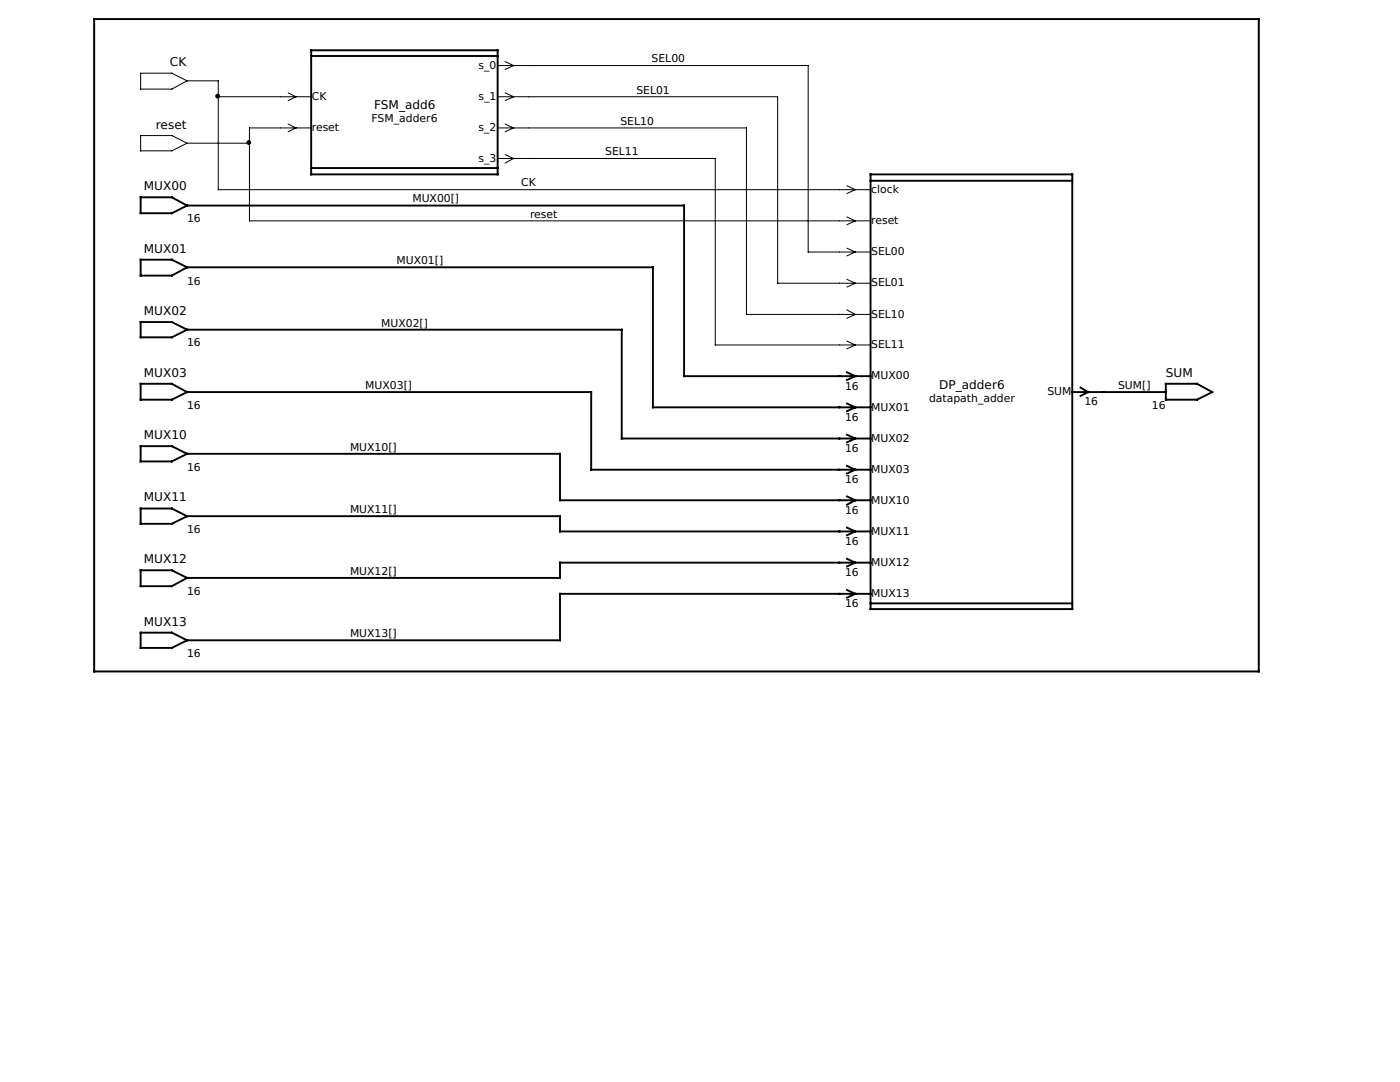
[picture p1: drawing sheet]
<svg xmlns="http://www.w3.org/2000/svg" width="279mm" height="216mm" viewBox="0 0 279 216" stroke-linecap="round" stroke-linejoin="round" font-family="sans-serif">
<g fill="none" stroke="#000" stroke-width=".2">
<path d="M18.8 3.8h232.4v130.2h-232.4zM28.1 14.6h6.2l3 1.5-3 1.7h-6.2zM37.3 16.1h6.3v21.7h130.1M43.6 19.3h18.5M57.5 18.5l1.6 .8-1.6 .8M99.3 13.1h62v37.2h12.4M99.3 19.3h55.9v37.2h18.5M100.8 12.3l1.7 .8-1.7 .7M100.8 18.5l1.7 .8-1.7 .8M28.1 27.1h6.2l3 1.5-3 1.5h-6.2zM37.3 28.6h12.5M57.5 24.8l1.6 .7-1.6 .8"/>
<path d="M62.1 25.5h-12.3v18.6h123.9M99.3 25.5h49.7v37.2h24.7M99.3 31.6h43.4v37.2h31M100.8 24.8l1.7 .7-1.7 .8M100.8 30.9l1.7 .7-1.7 .9M169 37.1l1.7 .7-1.7 .8M169 43.3l1.7 .8-1.7 .7M169 49.5l1.7 .8-1.7 .8M169 55.8l1.7 .7-1.7 .8M169 61.8l1.7 .9-1.7 .8M169 68.1l1.7 .7-1.7 .8"/>
</g>
<g fill="none" stroke="#000" stroke-width=".38">
<path d="M18.8 3.8h232.4v130.2h-232.4zM62.1 10h37.2v24.8h-37.2zM62.1 11.2h37.2M28.1 39.4h6.2l3 1.6-3 1.5h-6.2zM62.1 33.5h37.2M173.7 34.8h40.3v86.7h-40.3zM173.7 36.1h40.3M28.1 51.8h6.2l3 1.5-3 1.7h-6.2zM37.3 41h99.2v34.1h37.2M37.3 53.3h93v28h43.4M28.1 64.3h6.2l3 1.5-3 1.5h-6.2zM28.1 76.6h6.2l3 1.6-3 1.6h-6.2z"/>
<path d="M37.3 65.8h86.8v21.7h49.6M37.3 78.2h80.7v15.5h55.7M169 74.3l1.7 .8-1.7 .7M214 78.2h18.7M215.6 77.3l1.6 .9-1.6 .8M232.7 76.6h6.2l3 1.6-3 1.6h-6.2zM28.1 89h6.2l3 1.6-3 1.5h-6.2zM37.3 90.6h74.5v9.2h61.9M169 80.5l1.7 .8-1.7 .7M169 86.7l1.7 .8-1.7 .8M169 93l1.7 .7-1.7 .8M169 99.1l1.7 .7-1.7 .9"/>
<path d="M28.1 101.5h6.2l3 1.5-3 1.5h-6.2zM28.1 113.8h6.2l3 1.5-3 1.7h-6.2zM37.3 103h74.5v3h61.9M169 105.3l1.7 .7-1.7 .8M169 111.5l1.7 .8-1.7 .7M169 117.7l1.7 .8-1.7 .8M173.7 112.3h-61.9v3h-74.5M173.7 118.5h-61.9v9.3h-74.5M28.1 126.2h6.2l3 1.6-3 1.5h-6.2zM173.7 120.4h40.3"/>
</g>
<g fill="#000" stroke="#000" stroke-width=".2">
<circle cx="43.4" cy="19.2" r=".38"/>
<circle cx="49.7" cy="28.4" r=".38"/>
</g>
<g font-size="2.4">
<text x="33.9" y="13.2">CK</text>
<text x="74.7" y="21.8">FSM_add6</text>
<text x="31.1" y="25.7">reset</text>
<text x="28.7" y="38">MUX00</text>
<text x="28.7" y="50.4">MUX01</text>
<text x="28.7" y="62.9">MUX02</text>
<text x="28.7" y="75.2">MUX03</text>
<text x="187.5" y="77.6">DP_adder6</text>
<text x="232.7" y="75.2">SUM</text>
<text x="28.7" y="87.6">MUX10</text>
<text x="28.7" y="99.9">MUX11</text>
<text x="28.7" y="112.4">MUX12</text>
<text x="28.7" y="124.8">MUX13</text>
</g>
<g font-size="2.2">
<text x="95.5" y="13.7">s_0</text>
<text x="130" y="12.4">SEL00</text>
<text x="62.2" y="19.9">CK</text>
<text x="95.5" y="19.9">s_1</text>
<text x="127" y="18.7">SEL01</text>
<text x="62.2" y="26.2">reset</text>
<text x="74.2" y="24.4">FSM_adder6</text>
<text x="95.5" y="26.2">s_2</text>
<text x="123.8" y="24.9">SEL10</text>
<text x="95.5" y="32.4">s_3</text>
<text x="120.8" y="31">SEL11</text>
<text x="82.3" y="40.4">MUX00[]</text>
<text x="104" y="37.2">CK</text>
<text x="173.9" y="38.5">clock</text>
<text x="37.3" y="44.3">16</text>
<text x="105.8" y="43.4">reset</text>
<text x="173.9" y="44.7">reset</text>
<text x="79.1" y="52.7">MUX01[]</text>
<text x="173.9" y="50.9">SEL00</text>
<text x="37.3" y="56.8">16</text>
<text x="173.9" y="57.2">SEL01</text>
<text x="76.1" y="65.2">MUX02[]</text>
<text x="173.9" y="63.4">SEL10</text>
<text x="37.3" y="69.1">16</text>
<text x="173.9" y="69.5">SEL11</text>
<text x="72.9" y="77.6">MUX03[]</text>
<text x="168.7" y="77.7">16</text>
<text x="173.9" y="75.7">MUX00</text>
<text x="223.1" y="77.6">SUM[]</text>
<text x="37.3" y="81.5">16</text>
<text x="168.7" y="83.9">16</text>
<text x="173.9" y="81.9">MUX01</text>
<text x="185.4" y="80.1">datapath_adder</text>
<text x="209" y="78.9">SUM</text>
<text x="216.4" y="80.9">16</text>
<text x="229.9" y="81.5">16</text>
<text x="69.9" y="89.9">MUX10[]</text>
<text x="173.9" y="88.1">MUX02</text>
<text x="37.3" y="94">16</text>
<text x="168.7" y="90.2">16</text>
<text x="173.9" y="94.4">MUX03</text>
<text x="168.7" y="96.4">16</text>
<text x="173.9" y="100.6">MUX10</text>
<text x="37.3" y="106.3">16</text>
<text x="69.9" y="102.4">MUX11[]</text>
<text x="168.7" y="102.6">16</text>
<text x="173.9" y="106.7">MUX11</text>
<text x="168.7" y="108.7">16</text>
<text x="173.9" y="112.9">MUX12</text>
<text x="37.3" y="118.7">16</text>
<text x="69.9" y="114.8">MUX12[]</text>
<text x="168.7" y="114.9">16</text>
<text x="173.9" y="119.1">MUX13</text>
<text x="168.7" y="121.2">16</text>
<text x="37.3" y="131.2">16</text>
<text x="69.9" y="127.1">MUX13[]</text>
</g>
</svg>
